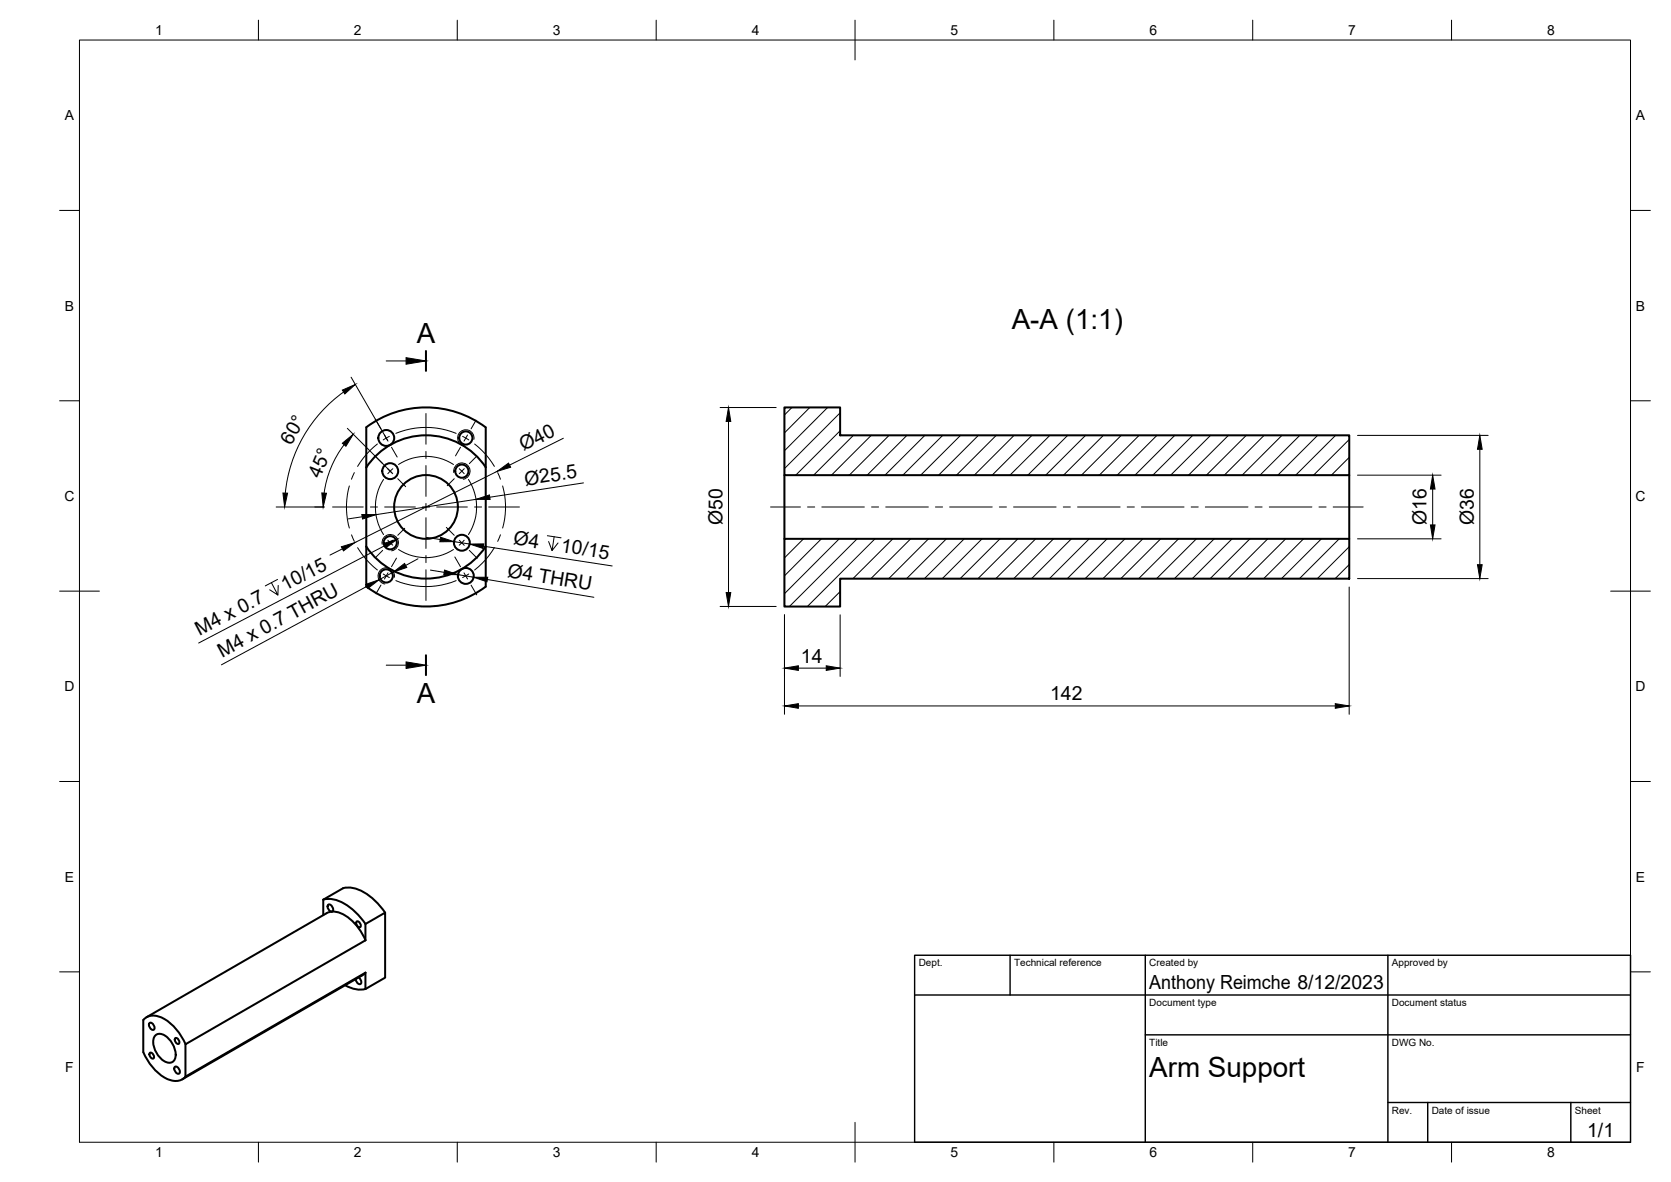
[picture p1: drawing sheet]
<svg xmlns="http://www.w3.org/2000/svg" width="420mm" height="297mm" viewBox="0 0 420 297" stroke-linecap="round" stroke-linejoin="round" font-family="sans-serif">
<!-- layer: Visible -->
<g fill="none" stroke="#000" stroke-width=".51">
<path d="M92.1 107.4a25 25 0 0 1 30 0M92.1 107.4v40a25 25 0 0 0 30 0v-40M122.1 117.4a18 18 0 0 0-30 .1M197.2 102.4h14v7h128.1v10h-142.1zM197.2 119.4v16M339.3 119.4v16M122.1 137.3a18 18 0 0 1-30 .1M197.2 135.4h142.1v10h-128.1v7h-14zM81.3 226.1a8.3 8.3 0 0 1 7.2 2.3l1.7 1.7 1.7 2.1M82.6 227.3a1.16 1.16 0 0 1 1 1.8 1.16 1.16 0 0 1-1-1.8zM89.7 231.6a.97 .97 0 0 1 .9 1.4 .97 .97 0 0 1-.9-1.4zM91.9 232.2l4.9-2.9v16.4l-4.9 2.8"/>
<path d="M91.9 236.3l-45.3 26.1v8.2M91.9 232.2v4.1M91.9 236.3a11.5 11.5 0 0 0-7.7-7.2h-1.1l-1 .4-45.3 26.1M96.8 229.3a13.2 13.2 0 0 0-8.9-6.3l-1.7 .2-4.9 2.9v3.9M36 256.3v8.1a11.6 11.6 0 0 0 7.7 7.2 3.3 3.3 0 0 0 3-1M36 256.3a4 4 0 0 1 5.3-.2 13.6 13.6 0 0 1 5.4 6.3M37.7 257a1.16 1.16 0 0 1 1 1.8 1.16 1.16 0 0 1-1-1.8zM86.8 247.6a6.8 6.8 0 0 0 5.1 .9M90.2 245.6l.5 .6a.72 .72 0 0 1-.3 1.1l-.5-.3-.5-.9M91.9 248.5v-4.1l-45.3 26.2M91.9 244.4l-.8 .7-45.3 26.1M37.7 264.6a.97 .97 0 0 1 .9 1.4 .97 .97 0 0 1-.9-1.4z"/>
<path d="M39.1 260.1a2.54 2.54 0 0 1 3.4 1 5.2 5.2 0 0 1 1.4 5.2 1.95 1.95 0 0 1-3.1 0 5.5 5.5 0 0 1-2-5.8zM44 268.1a1.16 1.16 0 0 1 1 1.7 1.16 1.16 0 0 1-1-1.7zM44.1 260.9a.97 .97 0 0 1 .8 1.4 .97 .97 0 0 1-.8-1.4z"/>
<circle cx="97.1" cy="110.1" r="2"/>
<circle cx="98.1" cy="118.4" r="2"/>
<circle cx="116.1" cy="118.4" r="1.66"/>
<circle cx="117.1" cy="110.1" r="1.66"/>
<circle cx="98.1" cy="136.4" r="1.66"/>
<circle cx="107.1" cy="127.4" r="8"/>
<circle cx="116.1" cy="136.4" r="2"/>
<circle cx="97.1" cy="144.7" r="1.66"/>
<circle cx="117.1" cy="144.7" r="2"/>
</g>
<!-- layer: Visible Narrow -->
<path d="M114.1 118.8a2.06 2.06 0 0 1 1.7-2.4 2.06 2.06 0 0 1 2.4 1.6 2.06 2.06 0 0 1-1.7 2.4M116.5 112l.3 .1M119.2 110.4a2.06 2.06 0 0 0-2.7-2.3 2.06 2.06 0 0 0-.8 3.5M96.1 136.8a2.06 2.06 0 0 1 1.7-2.4 2.06 2.06 0 0 1 2.4 1.6 2.06 2.06 0 0 1-1.7 2.4M97.7 142.8a2.06 2.06 0 0 0-2.6 1.4 2.06 2.06 0 0 0 1.7 2.6M98.5 143.2l.5 .7 .2 1.2" fill="none" stroke="#000" stroke-width=".25"/>
<!-- layer: Hidden Narrow -->
<path d="M115.7 111.6l.8 .4M97.7 142.8l.8 .4" fill="none" stroke="#000" stroke-width=".25"/>
<!-- layer: BORDER -->
<g fill="none" stroke="#000" stroke-width=".25">
<path d="M20 10.1h390v276.9h-390zM65 5.1v5M115 5.1v5M165 5.1v5M215 5.1v10M265 5.1v5M315 5.1v5M365 5.1v5M15 52.9h5M410 52.9h5M15 100.7h5M410 100.7h5"/>
<path d="M15 148.6h10M405 148.6h10M15 196.4h5M410 196.4h5M15 244.2h5M410 244.2h5M65 287v5M115 287v5M165 287v5M215 282.1v9.9M265 287v5M315 287v5"/>
<path d="M365 287v5"/>
</g>
<!-- layer: TITLEBLOCK -->
<path d="M230 240.1h180v46.9h-180zM230 250h180M254 240.1v9.9M288 240.1v46.9M349 240.1v46.9M288 260.1h122M349 277.1h61M359 277.1v9.9M395 277.1v9.9" fill="none" stroke="#000" stroke-width=".36"/>
<!-- layer: Smart Centers -->
<g fill="none" stroke="#000" stroke-width=".25">
<path d="M89.1 118.8l-.7 1.6M94.2 114.5l2 2M94.4 105.3l1.4 2.5M94.9 111.6l-2.8 2.6-2.2 3M96.7 109.3l.9 1.6M97.5 117.8l1.2 1.2M97.9 109.7l-1.5 .8M98.4 112.4l1.5 2.5M98.8 117.8l-1.3 1.2M99.5 108.9a19.9 19.9 0 0 1 15.2 0M100.2 116.7a12.7 12.7 0 0 1 13.8 0M107.1 103.9v7.7"/>
<path d="M107.1 113.4v1.8M107.1 117v7.7M115.5 117.8l1.2 1.2M115.8 112.4l-1.3 2.2M116.3 109.7l1.6 .8M116.7 117.8l-1.2 1.2M117.6 109.3l-.9 1.6M119.3 111.6l2.8 2.6 2.2 3M119.7 105.6l-1.3 2.2M119.8 114.8l-1.8 1.7M125.1 118.8l.7 1.6M83.6 127.4h7.7"/>
<path d="M87.8 122.1a19.5 19.5 0 0 0 0 10.6M88.4 134.4l.7 1.6M89.9 137.6l2.2 3.1 2.8 2.5M93.1 127.4h1.8M96.2 138.3l-1.7 1.8M96.4 120.5a12.8 12.8 0 0 0 0 13.8M96.7 127.4h7.7M97.5 135.7l1.3 1.3M98.7 135.8l-1.2 1.2M100 120.3l2 2M100.2 138.1a12.7 12.7 0 0 0 13.8 0M101.8 132.8l-1.8 1.7"/>
<path d="M106.2 127.4h1.8M107.1 126.5v1.8M107.1 130.1v7.7M107.1 139.6v1.8M109.8 127.4h7.7M112.2 132.5l2 2M114.2 120.3l-1.7 1.8M114.4 140l1.4 2.4M115.5 135.8l1.2 1.2M116.7 135.7l-1.2 1.3M117.8 120.5a12.8 12.8 0 0 1 0 13.8M118 138.3l2 2"/>
<path d="M119.3 127.4h1.8M122.9 127.4h7.7M124.3 137.6l-2.2 3.1-2.8 2.5M125.8 134.4l-.7 1.6M126.4 122.1a19.5 19.5 0 0 1 0 10.6M193.7 127.4h7.6M203.1 127.4h1.8M206.6 127.4h10.7M219.1 127.4h1.8M222.7 127.4h10.7M235.2 127.4h1.8M238.8 127.4h10.7"/>
<path d="M251.3 127.4h1.8M254.8 127.4h10.8M267.4 127.4h1.7M270.9 127.4h10.7M283.4 127.4h1.8M287 127.4h10.7M299.5 127.4h1.8M303.1 127.4h10.7M315.6 127.4h1.8M319.2 127.4h10.7M331.6 127.4h1.8M335.2 127.4h7.6"/>
<path d="M95.8 147.1l-1.3 2.1M96.4 144.2l1.5 .9M97.6 144l-.9 1.5M99.5 145.9a19.9 19.9 0 0 0 15.2 0M99.7 140.3l-1.3 2.1M107.1 143.2v7.7M116.7 144l.9 1.5M117.9 144.2l-1.6 .9M118.4 147.1l1.5 2.4"/>
</g>
<!-- layer: Hatching -->
<g fill="none" stroke="#000" stroke-width=".25">
<path d="M199.1 102.4l-1.8 1.9M203.6 102.4l-6.3 6.4M208.1 102.4l-10.8 10.9M211.2 103.7l-13.9 14.1M211.2 108.3l-11.1 11.1M214.6 109.4l-10 10M219.1 109.4l-10 10M223.5 109.4l-9.9 10M228 109.4l-10 10M232.5 109.4l-10 10M237 109.4l-10 10M241.5 109.4l-10 10"/>
<path d="M246 109.4l-10 10M250.5 109.4l-10 10M255 109.4l-10 10M259.5 109.4l-10 10M264 109.4l-10 10M268.5 109.4l-10.1 10M272.9 109.4l-10 10M277.4 109.4l-10 10M281.9 109.4l-10 10M286.4 109.4l-10 10M290.9 109.4l-10 10M295.4 109.4l-10 10"/>
<path d="M299.9 109.4l-10 10M304.4 109.4l-10 10M308.9 109.4l-10 10M313.4 109.4l-10.1 10M317.8 109.4l-10 10M322.3 109.4l-10 10M326.8 109.4l-10 10M331.3 109.4l-10 10M335.8 109.4l-10 10M339.2 110.5l-8.9 8.9M339.2 114.9l-4.4 4.5M197.5 135.4l-.2 .3"/>
<path d="M202 135.4l-4.7 4.8M206.5 135.4l-9.2 9.3M211 135.4l-13.7 13.8M215.5 135.4l-17 17M220 135.4l-17 17M224.5 135.4l-10 10M229 135.4l-10 10M233.5 135.4l-10 10M238 135.4l-10 10M242.4 135.4l-9.9 10M246.9 135.4l-10 10M251.4 135.4l-10 10"/>
<path d="M255.9 135.4l-10 10M260.4 135.4l-10 10M264.9 135.4l-10 10M269.4 135.4l-10 10M273.9 135.4l-10 10M278.4 135.4l-10 10M282.9 135.4l-10 10M287.4 135.4l-10.1 10M291.8 135.4l-10 10M296.3 135.4l-10 10M300.8 135.4l-10 10M305.3 135.4l-10 10"/>
<path d="M309.8 135.4l-10 10M314.3 135.4l-10 10M318.8 135.4l-10 10M323.3 135.4l-10 10M327.8 135.4l-10 10M332.3 135.4l-10.1 10M336.7 135.4l-10 10M339.2 137.4l-8 8M211.2 148.7l-3.7 3.7M339.2 141.9l-3.5 3.5"/>
</g>
<!-- layer: Section Lines -->
<path d="M107.1 88.2v5M107.1 164.7v5" fill="none" stroke="#000" stroke-width=".51"/>
<path d="M97.1 90.7h5M97.1 167.2h5" fill="none" stroke="#000" stroke-width=".25"/>
<path d="M102.1 89.9l5 .8-5 .8zM102.1 166.3l5 .9-5 .8z" fill="#000" stroke="#000" stroke-width=".25"/>
<!-- layer: FD_Dimensions -->
<g fill="none" stroke="#000" stroke-width=".25">
<path d="M86.4 98.5a35.5 35.5 0 0 0-14.7 25.4M88.3 94.8l9.1 15.8M86.5 111.8a25.9 25.9 0 0 0-5 12.1M87.3 107.6l11.2 11.2M125 118.5l-35.8 17.9M141.6 110.1l-13.5 6.8M181.1 102.4h14.1M183.2 105.9v43M341.3 119.4h21.1M341.3 109.4h32.9M372.1 112.9v29M69.4 127.4h12.1"/>
<path d="M86.1 137.9l-3.1 1.6M91.1 129.9l-3.5 .5M96.8 137.1l-46.8 24.5M107.2 135.1l3.5 .5M114.1 136.1l4 .6M119.7 125.5l-25.2 3.8M121.5 137.3l32.4 4.9M137.6 134.6l3.5 .6M139.3 134.9l-.5 3.5-.9-2.3M140.3 136.4l-1.5 2M146.7 121.4l-23.6 3.6M341.3 135.4h21.1"/>
<path d="M360.2 122.9v9M68.2 146.4l1.7 3.1-2.1-1.3M69.8 145.6l-3.1 1.6M70 147.1l-.1 2.4M92.2 147.4l-36.5 19.7M98.9 143.7l-3.6 2M105.1 140.4l-3.1 1.7M108.2 143.3l3.5 .5M115.1 144.4l4 .7M122.5 145.6l26.8 4.5M181.1 152.4h14.1M197.3 154.5v25"/>
<path d="M211.2 154.5v15.5M339.2 147.5v32M341.3 145.4h32.9M200.7 167.9h7.1M200.7 177.4h135"/>
</g>
<g fill="#000" stroke="#000" stroke-width=".25">
<path d="M86.1 98l3.2-1.4-2.6 2.4zM86.1 111.4l2.7-2.3-1.8 3zM125 118.5l2.9-2.1 .5 1zM183.2 102.4l.5 3.5h-1.1zM372.1 109.4l.6 3.5h-1.2zM71.1 123.9h1.2l-.7 3.5zM80.9 123.9l1.2 .1-.8 3.4zM85.8 137.4l3.4-1-2.8 2zM91 129.3h3.5l-3.3 1.1zM96.6 136.6l3.3-1.1-2.8 2.1zM110.8 135l3.3 1.1-3.5 .1zM118.1 136.7h3.5l-.1 1.1z"/>
<path d="M119.7 125.5l3.4-1.1 .1 1.1zM360.2 119.4l.6 3.5h-1.1zM359.7 131.9h1.1l-.6 3.5zM91.9 146.9l3.4-1.2-2.8 2.2zM98.9 143.7l2.8-2.1 .6 1zM111.8 143.3l3.3 1.1h-3.5zM119.1 145.1h3.5l-.2 1.1zM182.6 148.9h1.1l-.5 3.5zM371.5 141.9h1.2l-.6 3.5zM197.3 167.9l3.4-.6v1.2zM197.3 177.4l3.4-.6v1.2zM207.8 167.3l3.4 .6-3.4 .6z"/>
<path d="M335.7 176.8l3.5 .6-3.5 .6z"/>
</g>
<g font-size="7">
<text x="254.4" y="82.7">A-A (1:1)</text>
<text x="104.8" y="86.2">A</text>
<text x="104.8" y="176.7">A</text>
<text x="289" y="270.6">Arm Support</text>
</g>
<g font-size="4.9">
<text x="73.2" y="112" transform="rotate(-60 73.2 112)">60°</text>
<text x="131.6" y="113.4" transform="rotate(-27 131.6 113.4)">Ø40</text>
<text x="80.5" y="120.3" transform="rotate(-67 80.5 120.3)">45°</text>
<text x="132.1" y="122" transform="rotate(-9 132.1 122)">Ø25.5</text>
<text x="129" y="136.8" transform="rotate(9 129 136.8)">Ø4</text>
<text x="181.6" y="132" transform="rotate(-90 181.6 132)">Ø50</text>
<text x="358.7" y="132" transform="rotate(-90 358.7 132)">Ø16</text>
<text x="370.5" y="132" transform="rotate(-90 370.5 132)">Ø36</text>
<text x="140.9" y="138.7" transform="rotate(9 140.9 138.7)">10/15</text>
<text x="71.7" y="148.6" transform="rotate(-28 71.7 148.6)">10/15</text>
<text x="127.4" y="144.9" transform="rotate(9 127.4 144.9)">Ø4 THRU</text>
<text x="50.2" y="159.8" transform="rotate(-28 50.2 159.8)">M4 x 0.7</text>
<text x="55.9" y="165.3" transform="rotate(-28 55.9 165.3)">M4 x 0.7 THRU</text>
<text x="201.4" y="166.5">14</text>
<text x="264" y="176">142</text>
<text x="289" y="248.5">Anthony Reimche 8/12/2023</text>
<text x="399.1" y="285.7">1/1</text>
</g>
<g font-size="3.5">
<text x="39" y="8.8">1</text>
<text x="89" y="8.8">2</text>
<text x="139" y="8.8">3</text>
<text x="189" y="8.8">4</text>
<text x="239" y="8.8">5</text>
<text x="289" y="8.8">6</text>
<text x="339" y="8.8">7</text>
<text x="389" y="8.8">8</text>
<text x="16.3" y="30.2">A</text>
<text x="411.3" y="30.2">A</text>
<text x="16.3" y="78">B</text>
<text x="411.3" y="78">B</text>
<text x="16.2" y="125.9">C</text>
<text x="411.2" y="125.9">C</text>
<text x="16.2" y="173.7">D</text>
<text x="411.2" y="173.7">D</text>
<text x="16.3" y="221.6">E</text>
<text x="411.3" y="221.6">E</text>
<text x="16.4" y="269.4">F</text>
<text x="411.4" y="269.4">F</text>
<text x="39" y="290.8">1</text>
<text x="89" y="290.8">2</text>
<text x="139" y="290.8">3</text>
<text x="189" y="290.8">4</text>
<text x="239" y="290.8">5</text>
<text x="289" y="290.8">6</text>
<text x="339" y="290.8">7</text>
<text x="389" y="290.8">8</text>
</g>
<g font-size="2.5">
<text x="231" y="242.9">Dept.</text>
<text x="255" y="242.9">Technical reference</text>
<text x="289" y="242.9">Created by</text>
<text x="350" y="242.9">Approved by</text>
<text x="289" y="252.8">Document type</text>
<text x="350" y="252.8">Document status</text>
<text x="289" y="262.9">Title</text>
<text x="350" y="262.9">DWG No.</text>
<text x="350" y="279.9">Rev.</text>
<text x="360" y="279.9">Date of issue</text>
<text x="396" y="279.9">Sheet</text>
</g>
</svg>
